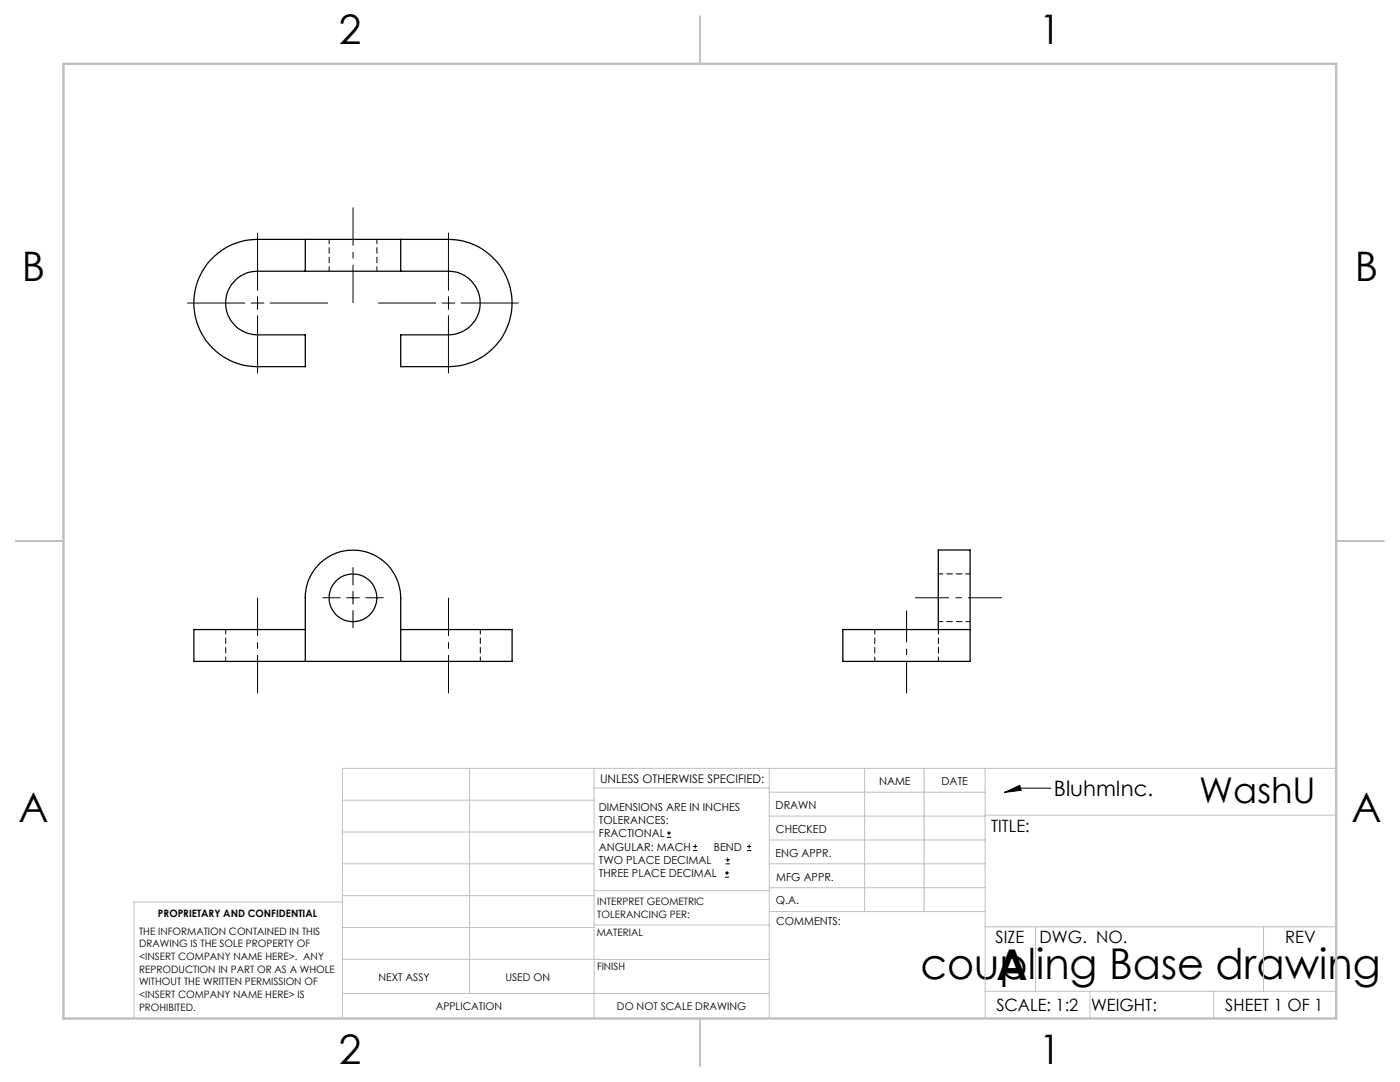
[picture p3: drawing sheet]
<svg xmlns="http://www.w3.org/2000/svg" width="279mm" height="216mm" viewBox="0 0 279 216" stroke-linecap="round" stroke-linejoin="round" font-family="sans-serif">
<path d="M65.7 47.7v6.4M75.2 54.1v-6.4M193.6 114.5h-6.3M45.1 125.6v6.4M95.9 132v-6.4M174.6 125.6v6.4M187.3 132v-6.4M187.3 124h6.3" fill="none" stroke="#000" stroke-width=".2" stroke-dasharray="1.3 .6" stroke-dashoffset=".3" stroke-linecap="butt"/>
<g fill="none" stroke="#000" stroke-width=".25">
<path d="M60.9 54.1h19.1M60.9 47.8h19.1M60.9 47.8h-9.5a12.7 12.7 0 0 0-12.7 12.7 12.7 12.7 0 0 0 12.7 12.7h9.5v-6.4h-9.5a6.4 6.4 0 0 1-6.4-6.3 6.4 6.4 0 0 1 6.4-6.4h9.5M60.9 47.8v6.3M80 47.8h9.5a12.7 12.7 0 0 1 12.7 12.7 12.7 12.7 0 0 1-12.7 12.7h-9.5v-6.4h9.5a6.4 6.4 0 0 0 6.3-6.3 6.4 6.4 0 0 0-6.3-6.4h-9.5M80 47.8v6.3M60.9 125.6h-22.2v6.4h63.5v-6.4h-22.2M60.9 132v-12.7a9.5 9.5 0 0 1 9.5-9.5 9.5 9.5 0 0 1 9.6 9.5v12.7M187.3 125.6v-15.9h6.3v22.3h-25.4v-6.4h25.4"/>
<circle cx="70.4" cy="119.3" r="4.8"/>
</g>
<g fill="none" stroke="#000" stroke-width=".2">
<path d="M51.4 46.5v11.4M51.4 59.2v2.5M89.5 46.5v11.4M89.5 59.2v2.5M37.4 60.5h11.5M50.1 60.5h2.6M51.4 63v11.4M53.9 60.5h11.5M75.5 60.5h11.5M88.2 60.5h2.6M89.5 63v11.4M92 60.5h11.5"/>
<path d="M64.4 119.3h3.5M69.2 119.3h2.5M70.4 113.2v3.5M70.4 118v2.5M73 119.3h3.5M70.4 121.8v3.5M200.5 158.1l3-1.4 .3 1zM209.8 157.3h-6.4l-2.9 .8M133.1 167.1h.8M133.1 166.2h.8M133.5 165.8v.9M138.3 169.7h.8"/>
<path d="M138.3 168.9h.8M138.7 168.5v.8M144.7 175h.8M144.7 174.2h.8M144.8 172.4h.9M144.8 171.6h.9M145.1 173.8v.8M145.2 171.1v.9M149.1 169.7h.8M149.1 168.9h.8M149.5 168.5v.8"/>
</g>
<path d="M70.5 41.4v19M51.4 119.3v19M89.5 119.3v19" fill="none" stroke="#000" stroke-width=".2" stroke-dasharray="15.2 1.3 1.3 1.3" stroke-dashoffset="7.6" stroke-linecap="butt"/>
<path d="M180.9 121.8v16.5" fill="none" stroke="#000" stroke-width=".2" stroke-dasharray="15.2 1.3 1.3 1.3" stroke-dashoffset="8.9" stroke-linecap="butt"/>
<path d="M200 119.3h-17.4" fill="none" stroke="#000" stroke-width=".2" stroke-dasharray="15.2 1.3 1.3 1.3" stroke-dashoffset="8.5" stroke-linecap="butt"/>
<g fill="none" stroke="#c0c0c0" stroke-width=".2">
<path d="M68.3 159.7h50.3M93.7 153.3v44.9M118.6 153.3v49.9M118.6 157.2h34.9M153.5 153.3v49.9M153.5 158.1h43.1M172.5 153.3v28.6M184.4 153.3v28.6M196.6 153.3v49.9M266.7 153.3h-198.4v49.9M68.3 178.7h50.3M68.3 172.4h50.3"/>
<path d="M68.3 166h50.3M68.3 180h-41.6v23.2M118.6 177.7h35M153.5 167.6h43.1M153.5 162.8h43.1M153.5 172.4h43.1M153.5 177.1h43.1M196.6 162.7h70.1M68.3 198.2h85.2M68.3 191.4l85.2 .1M68.3 185.1h50.3M118.6 184.6h35"/>
<path d="M153.6 181.9h43M196.6 197.8h70.1M196.6 184.9h70.1M206.7 184.9v12.9M217.5 197.8v5.4M242.2 197.8v5.4M252.2 184.9v12.9"/>
</g>
<path d="M139.7 3.2v9.5M3.1 107.9h9.6M266.7 107.9h9.5M139.7 203.2v9.6" fill="none" stroke="#c0c0c0" stroke-width=".25"/>
<path d="M12.7 12.7h254v190.5h-254z" fill="none" stroke="#c0c0c0" stroke-width=".5"/>
<path d="M200.5 158.1l3-1.4 .3 1z" fill="#000"/>
<g font-size="8.5">
<text x="183.7" y="195.4">coupling Base drawing</text>
<text x="198.9" y="195.5">A</text>
</g>
<g font-size="8.1">
<text x="67.6" y="8.9">2</text>
<text x="207.3" y="8.9">1</text>
<text x="4.4" y="56.1">B</text>
<text x="270.4" y="56.1">B</text>
<text x="3.7" y="164.1">A</text>
<text x="269.7" y="164.1">A</text>
<text x="67.6" y="212.4">2</text>
<text x="207.3" y="212.4">1</text>
</g>
<text font-size="7.1" x="239.3" y="160.3">WashU</text>
<text font-size="4.2" x="210.3" y="158.9">BluhmInc.</text>
<g font-size="3.4">
<text x="197.8" y="166">TITLE:</text>
<text x="198.7" y="188.1">SIZE</text>
<text x="207.5" y="188.1">DWG. NO.</text>
<text x="256.5" y="188.2">REV</text>
<text x="198.8" y="201.7">SCALE: 1:2</text>
<text x="217.7" y="201.8">WEIGHT:</text>
<text x="244.5" y="201.7">SHEET 1 OF 1</text>
</g>
<text font-size="2.4" x="119.8" y="156.2">UNLESS OTHERWISE SPECIFIED:</text>
<g font-size="2.2">
<text x="119.5" y="161.8">DIMENSIONS ARE IN INCHES</text>
<text x="154.8" y="161.4">DRAWN</text>
<text x="175.4" y="156.6">NAME</text>
<text x="187.9" y="156.7">DATE</text>
<text x="119.5" y="164.4">TOLERANCES:</text>
<text x="119.5" y="167.1">FRACTIONAL</text>
<text x="154.9" y="166.3">CHECKED</text>
<text x="119.5" y="169.7">ANGULAR: MACH</text>
<text x="119.5" y="172.4">TWO PLACE DECIMAL</text>
<text x="142.5" y="169.7">BEND</text>
<text x="154.8" y="170.9">ENG APPR.</text>
<text x="119.5" y="175">THREE PLACE DECIMAL</text>
<text x="154.9" y="175.7">MFG APPR.</text>
<text x="154.9" y="180.4">Q.A.</text>
<text x="154.9" y="184.6">COMMENTS:</text>
</g>
<g font-size="2.1">
<text x="75.5" y="195.7">NEXT ASSY</text>
<text x="100.9" y="195.7">USED ON</text>
<text x="86.9" y="201.5">APPLICATION</text>
<text x="123.1" y="201.6">DO NOT SCALE DRAWING</text>
</g>
<g font-size="2">
<text x="31.5" y="182.9">PROPRIETARY AND CONFIDENTIAL</text>
<text x="119.2" y="180.6">INTERPRET GEOMETRIC</text>
<text x="119.2" y="183.1">TOLERANCING PER:</text>
<text x="27.8" y="186.5">THE INFORMATION CONTAINED IN THIS</text>
<text x="27.8" y="189">DRAWING IS THE SOLE PROPERTY OF</text>
<text x="27.8" y="191.6">&lt;INSERT COMPANY NAME HERE&gt;. ANY</text>
<text x="119.1" y="186.7">MATERIAL</text>
<text x="27.8" y="194.1">REPRODUCTION IN PART OR AS A WHOLE</text>
<text x="27.8" y="196.6">WITHOUT THE WRITTEN PERMISSION OF</text>
<text x="119.1" y="193.5">FINISH</text>
<text x="27.8" y="199.1">&lt;INSERT COMPANY NAME HERE&gt; IS</text>
<text x="27.8" y="201.7">PROHIBITED.</text>
</g>
</svg>
